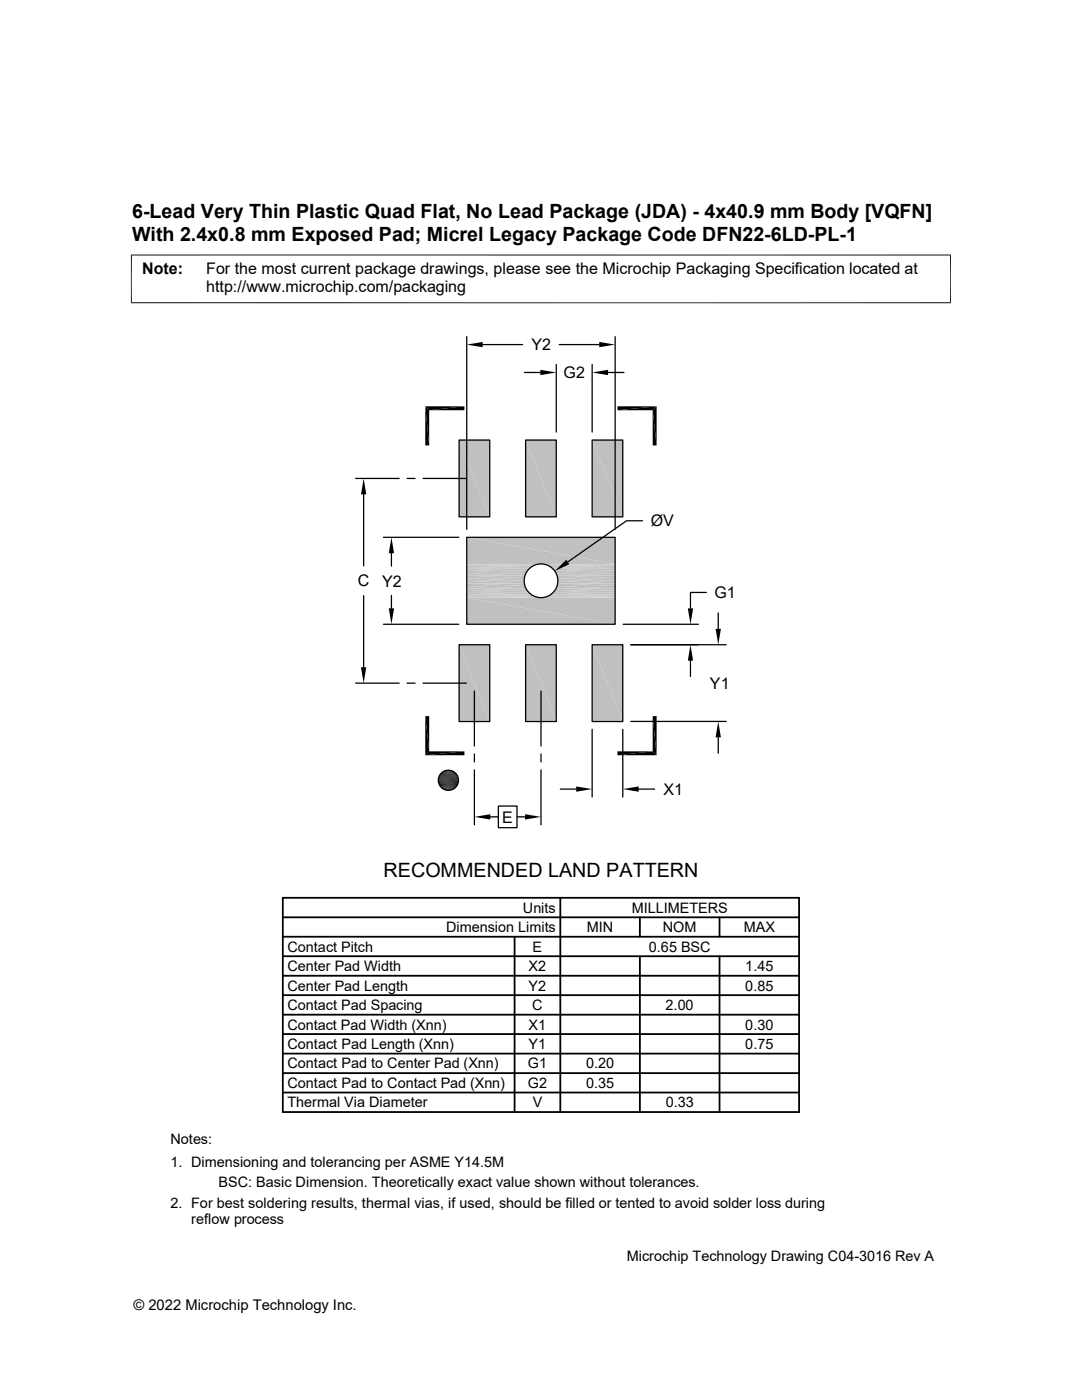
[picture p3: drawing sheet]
<svg xmlns="http://www.w3.org/2000/svg" width="216mm" height="279mm" viewBox="0 0 216 279" stroke-linecap="round" stroke-linejoin="round" font-family="sans-serif">
<g fill="#c0c0c0">
<path d="M118.2 87.8l6.1 15.3h-6.1z"/>
<path d="M118.2 87.8h6.1v15.3z"/>
<path d="M104.9 87.8l6.1 15.3h-6.1z"/>
<path d="M104.9 87.8h6.1v15.3z"/>
<path d="M91.6 87.8l6.1 15.3h-6.1z"/>
<path d="M91.6 87.8h6.1v15.3z"/>
<path d="M118.2 128.7l6.1 15.3h-6.1z"/>
<path d="M118.2 128.7h6.1v15.3z"/>
<path d="M104.9 128.7l6.1 15.3h-6.1z"/>
<path d="M104.9 128.7h6.1v15.3z"/>
<path d="M91.6 128.7l6.1 15.3h-6.1z"/>
<path d="M91.6 128.7h6.1v15.3z"/>
<path d="M93.1 107.2l29.6 5.3h-29.6z"/>
<path d="M93.1 107.2h29.6v5.3z"/>
</g>
<path d="M93.1 112.6h29.6M93.1 112.6h14.3M93.1 112.8h13.8M108.5 112.6h14.2M109 112.8h13.7" fill="none" stroke="#c0c0c0" stroke-width=".2"/>
<path d="M93.1 113h13.3M109.5 113h13.2" fill="none" stroke="#c0c0c0" stroke-width=".28"/>
<path d="M93.1 113.3h12.9M109.9 113.3h12.8" fill="none" stroke="#c0c0c0" stroke-width=".34"/>
<path d="M93.1 113.7h12.5M110.3 113.7h12.4" fill="none" stroke="#c0c0c0" stroke-width=".4"/>
<g fill="#c0c0c0">
<path d="M110.7 113.9l12 .5h-11.8z"/>
<path d="M110.7 113.9h12v.5z"/>
<path d="M93.1 113.9l11.8 .5h-11.8z"/>
<path d="M93.1 113.9h12.1l-.3 .5z"/>
<path d="M110.9 114.4l11.8 .5h-11.6z"/>
<path d="M110.9 114.4h11.8v.5z"/>
<path d="M93.1 114.4l11.6 .5h-11.6z"/>
<path d="M93.1 114.4h11.8l-.2 .5z"/>
<path d="M111.1 114.9l11.6 .5h-11.4z"/>
<path d="M111.1 114.9h11.6v.5z"/>
<path d="M93.1 114.9l11.5 .5h-11.5z"/>
<path d="M93.1 114.9h11.6l-.1 .5z"/>
<path d="M111.3 115.4l11.4 .5h-11.4z"/>
<path d="M111.3 115.4h11.4v.5z"/>
<path d="M93.1 115.4l11.5 .5h-11.5z"/>
<path d="M93.1 115.4h11.5v.5z"/>
<path d="M111.3 115.9l11.4 .5h-11.4z"/>
<path d="M111.3 115.9h11.4v.5z"/>
<path d="M93.1 115.9l11.5 .5h-11.5z"/>
<path d="M93.1 115.9h11.5v.5z"/>
<path d="M111.3 116.4l11.4 .5h-11.6z"/>
<path d="M111.3 116.4h11.4v.5z"/>
<path d="M93.1 116.4l11.6 .5h-11.6z"/>
<path d="M93.1 116.4h11.5l.1 .5z"/>
<path d="M111.1 116.9l11.6 .5h-11.8z"/>
<path d="M111.1 116.9h11.6v.5z"/>
<path d="M93.1 116.9l11.8 .5h-11.8z"/>
<path d="M93.1 116.9h11.6l.2 .5z"/>
<path d="M110.9 117.4l11.8 .5h-12z"/>
<path d="M110.9 117.4h11.8v.5z"/>
<path d="M93.1 117.4l12.1 .5h-12.1z"/>
<path d="M93.1 117.4h11.8l.3 .5z"/>
</g>
<path d="M93.1 118.1h12.5M110.3 118.1h12.4" fill="none" stroke="#c0c0c0" stroke-width=".4"/>
<path d="M93.1 118.5h12.9M109.9 118.5h12.8" fill="none" stroke="#c0c0c0" stroke-width=".34"/>
<path d="M93.1 118.8h13.3M109.5 118.8h13.2" fill="none" stroke="#c0c0c0" stroke-width=".28"/>
<path d="M93.1 119h13.8M93.1 119.2h14.3M93.1 119.3h29.6M108.5 119.2h14.2M109 119h13.7" fill="none" stroke="#c0c0c0" stroke-width=".2"/>
<g fill="#c0c0c0">
<path d="M93.1 119.3l29.6 5.3h-29.6z"/>
<path d="M93.1 119.3h29.6v5.3z"/>
</g>
<g fill="none" stroke="#000" stroke-width=".25">
<path d="M93.1 67.2v38.4M96.3 68.8h8M104.6 74.3h3.2M111 72.7v13.5M111.6 68.8h8M118.2 72.7v13.5M121.3 74.3h3.2M122.7 67.2v38.4M71 95.5h8.7M72.6 98.7v14.2M81.2 95.5h1.6M84.4 95.5h8.7"/>
<path d="M91.6 87.8h6.1v15.3h-6.1zM104.9 87.8h6.1v15.3h-6.1zM118.2 87.8h6.1v15.3h-6.1zM72.6 118.9v14.3M76.5 107.2h15M78.1 110.4v2.6M78.1 118.8v2.6M93.1 107.2h29.6v17.4h-29.6zM128.2 103.9h-3.2l-11.7 8.2M140.9 118.2h-3.1v3.2M71 136.3h8.7M76.5 124.6h15"/>
<path d="M81.2 136.3h1.6M84.4 136.3h8.7M91.6 128.7h6.1v15.3h-6.1zM94.7 137.9v11M104.9 128.7h6.1v15.3h-6.1zM107.9 137.9v11M118.2 128.7h6.1v15.3h-6.1zM124.3 124.6h15.1M125.9 128.7h19M137.8 131.8v3.2M143.3 122.3v3.2M94.7 150.5v1.6"/>
<path d="M94.7 153.6v11M107.9 150.5v1.6M107.9 153.6v11M111.8 157.5h3.2M118.2 145.6v13.5M124.3 145.6v13.5M125.9 144h19M127.4 157.5h3.2M143.3 147.2v3.1M97.8 163h1.6M99.4 160.9h3.8v4.3h-3.8zM103.2 163h1.6"/>
<circle cx="107.9" cy="115.9" r="3.4"/>
<circle cx="89.5" cy="155.7" r="2.01"/>
</g>
<g fill="none" stroke="#000" stroke-width=".36">
<path d="M56.4 179.2h103v42.7h-103zM111.8 179.2v42.7M56.4 183.1h103M56.4 186.9h103M56.4 194.7h103M56.4 190.8h103M56.4 198.6h103M102.7 186.9v35M127.7 183.1v3.8M127.7 190.8v31.1M143.6 183.1v3.8M143.6 190.8v31.1"/>
<path d="M56.4 206.4h103M56.4 218h103M56.4 210.3h103M56.4 202.5h103M56.4 214.2h103"/>
</g>
<g fill="#000">
<path d="M93.1 68.8l3.2-.6v1.1zM107.8 73.8l3.2 .5-3.2 .6zM119.6 68.2l3.1 .6-3.1 .5zM118.2 74.3l3.1-.5v1.1zM72.6 95.5l.5 3.2h-1.1zM84.9 81.1l.7 7.8h-.7zM84.9 81.1l.7 .8v7zM85.6 81.9l7.1-.8v.8zM84.9 81.1h7.8l-7.1 .8zM123.2 81.1h7.8l-7.8 .8zM123.2 81.9l7.8-.8-.8 .8zM130.2 81.9l.8 7h-.8z"/>
<path d="M130.2 81.9l.8-.8v7.8zM78.1 107.2l.5 3.2h-1zM110.7 114l2.3-2.3 .6 .9zM72 133.2h1.1l-.5 3.1zM77.6 121.4h1l-.5 3.2zM137.8 128.7l.5 3.1h-1.1zM137.2 121.4h1.1l-.5 3.2zM142.8 125.5h1l-.5 3.2zM84.9 142.9l.7 7-.7 .8zM84.9 142.9h.7v7zM88.5 157.5l1.8 .1zM88.6 153.9l1.9 .1z"/>
<path d="M88.6 157.6h1.5zM88.6 157.6h1.7zM88.6 153.9h1.7zM88.8 153.8l1.5 .1zM88.8 157.6l1.2 .1zM88.8 157.6h1.3zM88.8 153.8h1.3zM89 153.8h1.1zM89 157.7h.7zM89 157.7h1zM89 153.8h1zM89.2 153.7l.8 .1z"/>
<path d="M89.2 157.7h.5zM89.2 153.7h.5zM84.9 150.7l7.8-.8v.8zM85.6 149.9h7.1l-7.8 .8zM115 157l3.2 .5-3.2 .5zM123.2 149.9h7l-7 .8zM123.2 150.7l7-.8 .8 .8zM124.3 157.5l3.1-.5v1zM130.2 142.9l.8 7.8-.8-.8zM130.2 142.9h.8v7.8zM143.3 144l.5 3.2h-1zM94.7 163l3.1-.5v1.1z"/>
<path d="M104.8 162.5l3.1 .5-3.1 .6z"/>
</g>
<g fill="none" stroke="#000" stroke-width=".2">
<path d="M26.1 50.9h163.7M26.2 50.8v9.7M189.7 50.8v9.7M26.1 60.4h163.7M87.5 155.4h4M87.5 155.6h4M87.5 155.8h4M87.5 156h4M87.5 156.2h4M87.5 155.2h4M87.5 155.1h3.9M87.5 156.4h3.9"/>
<path d="M87.6 156.6h3.8M87.6 154.9h3.8M87.7 156.7h3.6M87.7 154.7h3.6M87.8 154.5h3.4M87.8 156.9h3.4M87.9 157h3.2M87.9 154.4h3.2M88 157.2h3M88 154.3h3M88.1 157.3h2.7M88.1 154.1h2.7"/>
<path d="M88.3 154h2.4M88.3 157.4h2.4M88.5 153.9h2M88.5 157.5h2"/>
</g>
<g font-size="3.9">
<text x="26.4" y="43.5">6-Lead Very Thin Plastic Quad Flat, No Lead Package (JDA) - 4x40.9 mm Body [VQFN]</text>
<text x="26.4" y="48.1">With 2.4x0.8 mm Exposed Pad; Micrel Legacy Package Code DFN22-6LD-PL-1</text>
<text x="76.5" y="175">RECOMMENDED LAND PATTERN</text>
</g>
<g font-size="3.2">
<text x="28.4" y="54.7">Note:</text>
<text x="41.1" y="58.3">http://www.microchip.com/packaging</text>
<text x="41.1" y="54.7">For the most current package drawings, please see the Microchip Packaging Specification located at</text>
<text x="106.1" y="69.9">Y2</text>
<text x="112.4" y="75.5">G2</text>
<text x="129.9" y="105">ØV</text>
<text x="71.4" y="117">C</text>
<text x="76.2" y="117.1">Y2</text>
<text x="142.6" y="119.4">G1</text>
<text x="141.7" y="137.5">Y1</text>
<text x="132.4" y="158.6">X1</text>
<text x="100.2" y="164.2">E</text>
</g>
<g font-size="2.9">
<text x="104.3" y="182.2">Units</text>
<text x="126" y="182.2">MILLIMETERS</text>
<text x="57.3" y="189.9">Contact Pitch</text>
<text x="89" y="186">Dimension Limits</text>
<text x="106.3" y="189.9">E</text>
<text x="117.1" y="186">MIN</text>
<text x="129.5" y="189.9">0.65 BSC</text>
<text x="132.3" y="186">NOM</text>
<text x="148.4" y="186">MAX</text>
<text x="57.3" y="193.8">Center Pad Width</text>
<text x="57.3" y="197.7">Center Pad Length</text>
<text x="105.5" y="197.7">Y2</text>
<text x="105.5" y="193.8">X2</text>
<text x="148.7" y="197.7">0.85</text>
<text x="148.7" y="193.8">1.45</text>
<text x="57.3" y="201.6">Contact Pad Spacing</text>
<text x="106.2" y="201.6">C</text>
<text x="132.8" y="201.6">2.00</text>
<text x="57.3" y="209.4">Contact Pad Length (Xnn)</text>
<text x="57.3" y="205.5">Contact Pad Width (Xnn)</text>
<text x="105.5" y="209.4">Y1</text>
<text x="105.5" y="205.5">X1</text>
<text x="148.7" y="209.4">0.75</text>
<text x="148.7" y="205.5">0.30</text>
<text x="57.3" y="213.2">Contact Pad to Center Pad (Xnn)</text>
<text x="105.3" y="213.2">G1</text>
<text x="116.9" y="213.2">0.20</text>
<text x="57.3" y="217.1">Contact Pad to Contact Pad (Xnn)</text>
<text x="57.3" y="221">Thermal Via Diameter</text>
<text x="105.3" y="217.1">G2</text>
<text x="106.3" y="221">V</text>
<text x="116.9" y="217.1">0.35</text>
<text x="132.8" y="221">0.33</text>
<text x="34" y="228.3">Notes:</text>
<text x="34" y="232.9">1. Dimensioning and tolerancing per ASME Y14.5M</text>
<text x="43.6" y="237">BSC: Basic Dimension. Theoretically exact value shown without tolerances.</text>
<text x="34" y="241">2. For best soldering results, thermal vias, if used, should be filled or tented to avoid solder loss during</text>
<text x="38.1" y="244.3">reflow process</text>
<text x="125.1" y="251.7">Microchip Technology Drawing C04-3016 Rev A</text>
<text x="26.6" y="261.3">© 2022 Microchip Technology Inc.</text>
</g>
</svg>
